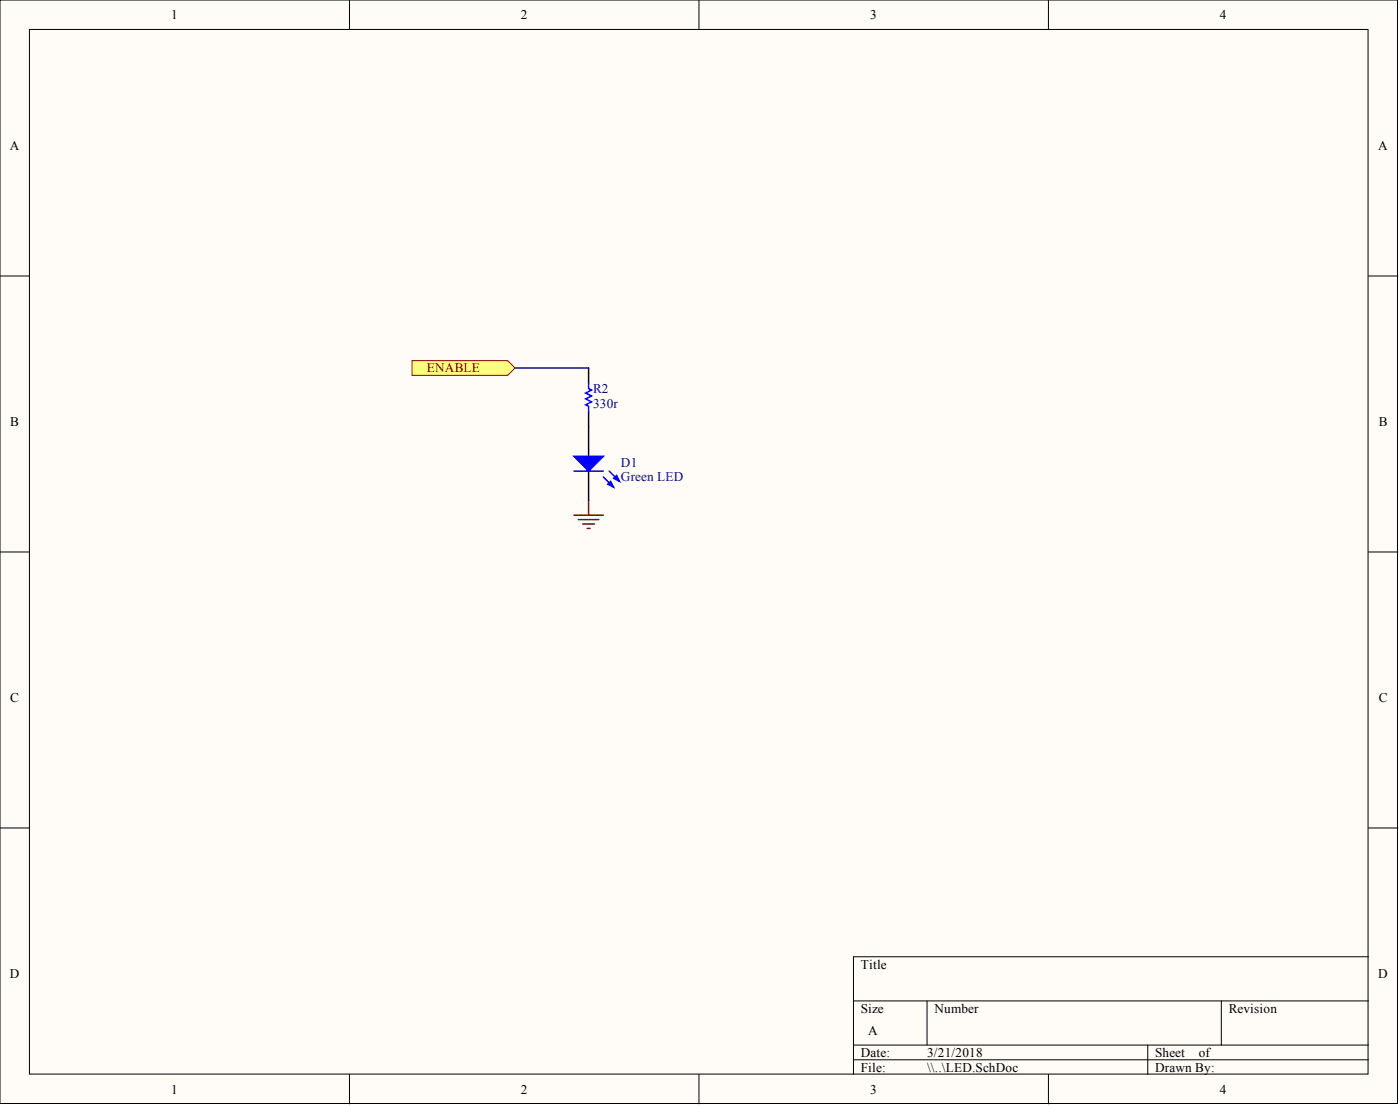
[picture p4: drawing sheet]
<svg xmlns="http://www.w3.org/2000/svg" width="241mm" height="190mm" viewBox="0 0 241 190" stroke-linecap="round" stroke-linejoin="round" font-family="sans-serif">
<g fill="#fffcf8" stroke="#000" stroke-width=".17">
<path d="M0 0h240.9v190.1h-240.9z"/>
<path d="M5.1 5.1h230.7v179.9h-230.7z"/>
</g>
<g fill="none" stroke="#000" stroke-width=".17">
<path d="M60.2 0v5.1M120.5 0v5.1M180.7 0v5.1M0 47.5h5.1M235.9 47.5h5M0 95.1h5.1M235.9 95.1h5M0 142.6h5.1M235.9 142.6h5M147.1 172.4h88.8M159.8 172.4v7.6M210.5 172.4v7.6"/>
<path d="M235.9 164.8h-88.8v20.3M60.2 185.1v5M120.5 185.1v5M147.1 180h88.8M147.1 182.5h88.8M180.7 185.1v5M197.8 180v5.1"/>
</g>
<path d="M71 62.1h16.5l1.3 1.3-1.3 1.3h-16.5z" fill-rule="evenodd" fill="#ffff80" stroke="#800000" stroke-width=".17"/>
<path d="M101.4 63.4v2.5M101.4 71v7.6M101.4 81.1v5.1" fill="none" stroke="#000" stroke-width=".25"/>
<path d="M101.4 65.9v1l.6 .3-1.1 .5 1.1 .5-1.1 .5 1.1 .5-1.1 .5 .5 .3v1M98.9 81.1h5.1M104 82.1l1.8 1.8M105 81.1l1.8 1.8" fill="none" stroke="#00f" stroke-width=".25"/>
<path d="M98.9 88.7h5.1M99.7 89.5h3.5M100.4 90.3h2.1M101.2 91h.5M101.4 86.2v2.5" fill="none" stroke="#800000" stroke-width=".25"/>
<path d="M88.8 63.4h12.6" fill="none" stroke="#000080" stroke-width=".25"/>
<g fill="#00f" stroke="#00f" stroke-width=".25">
<path d="M98.9 78.6h5.1l-2.6 2.5z"/>
<path d="M104.7 83.4l.6-.5 .5 1z"/>
<path d="M105.8 82.4l.5-.5 .5 1z"/>
</g>
<g font-size="2.3">
<text x="29.5" y="3.3">1</text>
<text x="89.8" y="3.3">2</text>
<text x="150" y="3.3">3</text>
<text x="210.3" y="3.3">4</text>
<text x="1.7" y="25.8">A</text>
<text x="237.6" y="25.8">A</text>
<text x="1.8" y="73.4">B</text>
<text x="237.6" y="73.4">B</text>
<text x="1.8" y="120.9">C</text>
<text x="237.6" y="120.9">C</text>
<text x="148.4" y="166.8">Title</text>
<text x="1.7" y="168.4">D</text>
<text x="237.6" y="168.4">D</text>
<text x="148.4" y="174.4">Size</text>
<text x="149.6" y="178.2">A</text>
<text x="161.1" y="174.4">Number</text>
<text x="211.8" y="174.4">Revision</text>
<text x="148.4" y="182">Date:</text>
<text x="148.4" y="184.6">File:</text>
<text x="159.8" y="182">3/21/2018</text>
<text x="159.8" y="184.6">\\..\LED.SchDoc</text>
<text x="199.1" y="182">Sheet</text>
<text x="199.1" y="184.6">Drawn By:</text>
<text x="206.6" y="182">of</text>
<text x="29.5" y="188.4">1</text>
<text x="89.8" y="188.4">2</text>
<text x="150" y="188.4">3</text>
<text x="210.3" y="188.4">4</text>
</g>
<text font-size="2.3" fill="#800000" x="73.6" y="64.1">ENABLE</text>
<g font-size="2.3" fill="#000080">
<text x="102.2" y="67.7">R2</text>
<text x="102.2" y="70.2">330r</text>
<text x="107" y="80.4">D1</text>
<text x="107" y="82.9">Green LED</text>
</g>
</svg>
